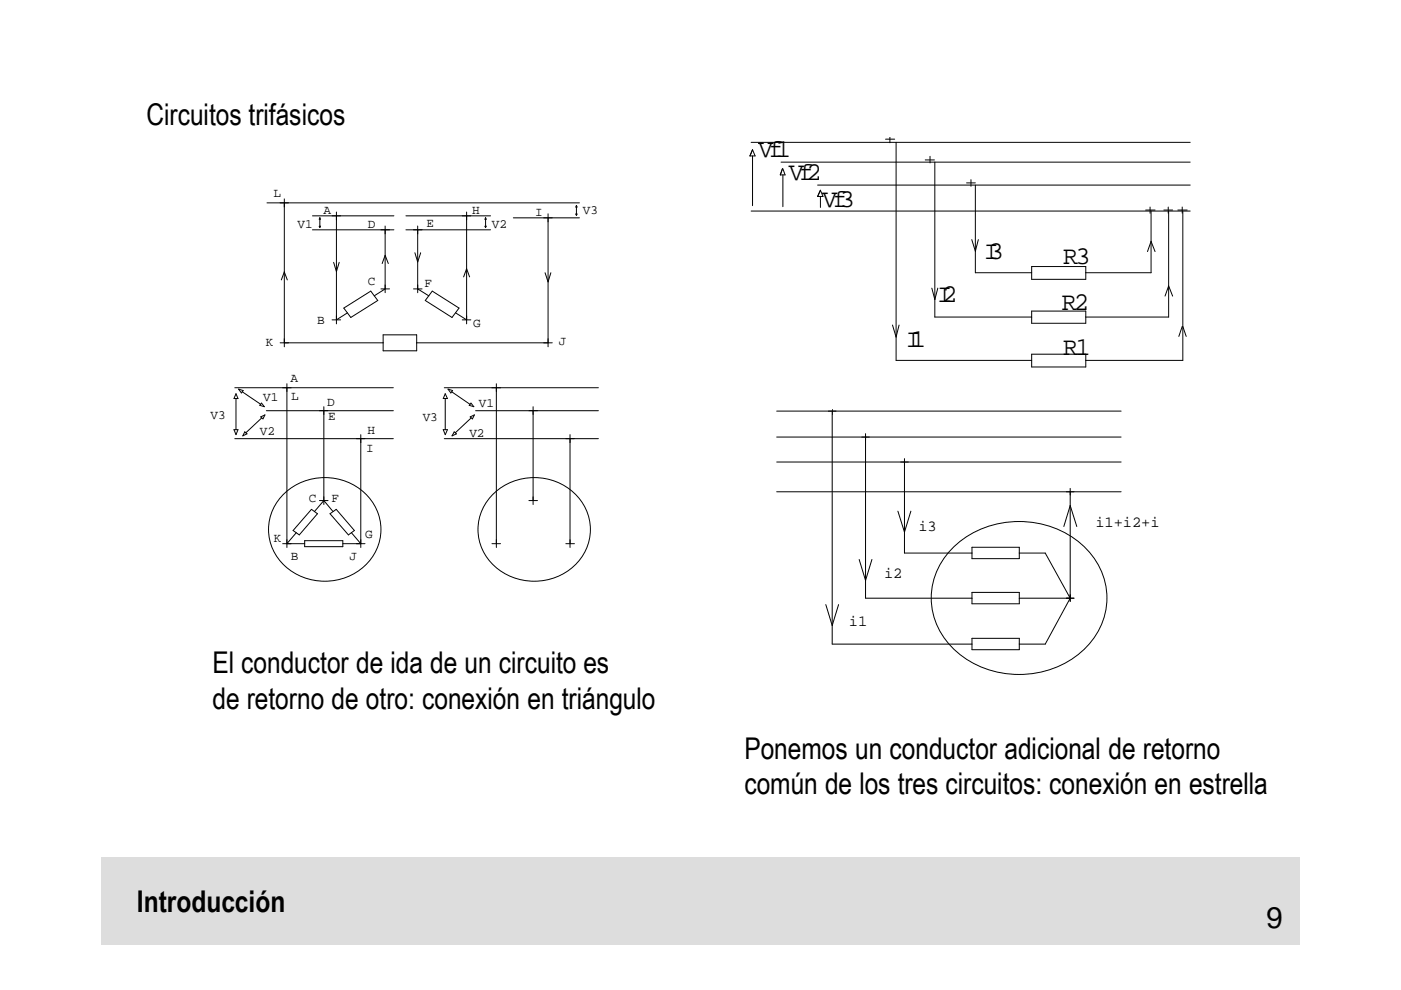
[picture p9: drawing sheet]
<svg xmlns="http://www.w3.org/2000/svg" width="297mm" height="210mm" viewBox="0 0 297 210" stroke-linecap="round" stroke-linejoin="round" font-family="sans-serif">
<path d="M44.7 40h82.7v83.3h-82.7z" fill="none" stroke="#fff" stroke-width=".21"/>
<g fill="none" stroke="#000" stroke-width=".21">
<path d="M56.6 43h66.2M59.6 59.4l.7-1.7 .6 1.7M60.3 42.2v31.3M66.2 45.8h17.3M66.2 48.7h17.3M67.7 48h.2l-.1 .3zM67.8 46.5v1.5M67.8 46.1l.1 .4h-.2zM70.7 55.6l.6 2 .6-2M71.3 45v23.7M81 55.9l.7-1.8 .6 1.8M81.7 47.9v14.2"/>
<path d="M86.1 45.8h17.9M86.1 48.7h17.9M88 53.6l.6 1.9 .6-1.9M88.6 47.9v14.2M98.3 58.7l.6-1.7 .7 1.7M98.9 45v23.7M102.8 48h.3l-.1 .3zM103 46.1l.1 .4h-.3zM103 46.5v1.5M108.8 46.2h14M115.6 57.8l.6 2 .6-2M116.2 45.3v28.2"/>
<path d="M122.1 45.4h.2l-.1 .3zM122.2 43.9v1.5M122.2 43.6l.1 .3h-.2zM59.4 72.7h21.8M70.4 67.8h1.8M72.9 65.3l5.7-3.6 1.5 2-5.7 3.6zM73.7 66.3l-2.4 1.5M80.8 61.3h1.8M81.2 71h7.1v3.4h-7.1zM81.7 61.3l-2.4 1.4M87.7 61.3h1.8M88.3 72.7h28.8"/>
<path d="M88.6 61.3l2.3 1.4M91.6 61.7l5.7 3.6-1.5 2-5.6-3.6zM96.6 66.3l2.3 1.5M98 67.8h1.8M49.6 91.1h.9l-.5 1.1zM49.8 82.2h33.6M49.8 93h33.6M50 84.5v6.6M50 83.5l.5 1h-.9zM50.6 82.5l1 .3-.4 .5zM51.3 83.1l4 2.6M51.9 91.6l.5 .4-.9 .4z"/>
<path d="M55.3 88.4l.9-.4-.5 .8zM55.5 85.5l.5 .7-.9-.3zM55.5 88.6l-3.4 3.2M56.5 87.1h26.9M60.8 81.4v34.7M68.7 86.2v20.8M76.5 92.2v23.9M94 91.1h.9l-.5 1.1zM94.2 82.2h32.7M94.2 93h32.7M94.4 83.5l.5 1h-.9zM94.4 84.5v6.6"/>
<path d="M95 82.5l1 .3-.4 .5zM95.8 83.1l3.8 2.6M96.3 91.6l.5 .4-1 .4zM99.7 88.4l.9-.4-.4 .8zM99.9 85.5l.6 .7-1-.3zM99.9 88.6l-3.4 3.2M100.8 87.1h26.1M105.2 81.4v34.7M113 86.2v20.8M120.9 92.2v23.9M59.9 115.3h4.7M60.4 104.5a12.3 12.3 0 0 1 19.7 4.1 10.8 10.8 0 0 1-7.2 14 12.1 12.1 0 0 1-15.7-7.8 10.4 10.4 0 0 1 3.2-10.3z"/>
<path d="M62.8 112.9l-2 2.4M64.6 114.6h8.1v1.3h-8.1zM66 108l1.3 .9-3.8 4.5-1.4-.9zM66.7 108.5l2-2.4 1.9 2.4M67.7 106.1h1.9M70 108.9l1.3-.9 3.8 4.5-1.2 .9zM72.7 115.3h4.7M74.5 112.9l2 2.4M104.3 115.3h1.8M104.8 104.5a12.3 12.3 0 0 1 19.7 4.1 10.8 10.8 0 0 1-7.2 14 12.1 12.1 0 0 1-15.6-7.8 10.4 10.4 0 0 1 3.1-10.3zM112.1 106.1h1.9M120 115.3h1.8"/>
</g>
<path d="M157.1 29.3h95.2v49.4h-95.2z" fill-rule="evenodd" fill="#fff"/>
<path d="M157.1 78.7v-49.4h95.2v49.4" fill="none" stroke="#fff" stroke-width=".21"/>
<g fill="none" stroke="#000" stroke-width=".21">
<path d="M159.3 30.2h93M159.6 33.1v10.5M159.6 31.7l.5 1.4h-1.1zM165.6 34.4h86.7M165.9 35.8l-.5 1.3h1.1l-.5-1.3M166 37.1v6.7M173.4 39.2h78.9M187.7 29.5h2M188.7 29.1v1.2M190 30.2v46.2h28.7M196.2 33.9h1.9M197.2 33.1v1.4"/>
<path d="M198.2 34.4v32.8h20.5M204.9 38.8h1.9M205.9 38.1v1.4M206.8 39.2v18.6h11.9M159.3 44.7h93M173.9 41.7v2.3M173.9 40.3l.6 1.4h-1.1zM206 50.8l.8 2.5 .6-2.5M218.7 56.5h11.5v2.7h-11.5zM242.9 44.5h2M243.3 53.3l.7-2.1 .9 2.1M243.8 43.9v1.3"/>
<path d="M244 44.7v13.1h-13.8M246.8 44.5h1.8M247.7 43.9v1.3M247.8 44.7v22.5h-17.6M249.7 44.5h2M250.7 43.9v1.3M250.8 44.7v31.7h-20.6M189.2 68.9l.8 2.6 .6-2.6M197.6 61.1l.6 2.4 .6-2.4M218.7 66h11.5v2.5h-11.5zM218.7 75.1h11.5v2.7h-11.5zM247 62.8l.8-2.2 .8 2.2"/>
<path d="M250.7 69.2l-.8 2.1M250.8 69.2l.7 2.1"/>
</g>
<path d="M164.7 87h80.9v56h-80.9z" fill="#fff"/>
<path d="M164.7 86.9h80.9v56.1h-80.9z" fill="none" stroke="#fff" stroke-width=".21"/>
<g fill="none" stroke="#000" stroke-width=".21">
<path d="M164.7 87.2h73M164.7 92.7h73M164.7 98h73M176.4 86.7v49.9h29.7M183.5 91.9v34.9h22.6M191.8 97.2v20.1h14.3M164.7 104.3h73M182.2 118.6l1.3 4.5 1.4-4.5M190.4 108.4l1.4 4.4 1.3-4.4M202.3 115.9a20.4 20.4 0 0 1 28.6 1.1 14.7 14.7 0 0 1-2.3 21.8 20.5 20.5 0 0 1-27.4-2.2 14.6 14.6 0 0 1 1.1-20.7zM206.1 116h10v2.4h-10zM216.1 117.3h5.5l5.3 9.5-5.3 9.8h-5.5"/>
<path d="M225.5 111.6l1.4-4.4 1.4 4.4M226.9 103.5v24M175.1 128.2l1.3 4.4 1.4-4.4M206.1 125.6h10v2.4h-10zM206.1 135.3h10v2.5h-10zM216.1 126.8h11.6"/>
</g>
<path d="M21.5 181.7h254v18.5h-254z" fill-rule="evenodd" fill="#ddd"/>
<g font-size="6.3">
<text x="31" y="26.5">Circuitos trifásicos</text>
<text x="45" y="142.7">El conductor de ida de un circuito es</text>
<text x="45" y="150.3">de retorno de otro: conexión en triángulo</text>
<text x="157.8" y="160.8">Ponemos un conductor adicional de retorno</text>
<text x="157.8" y="168.4">común de los tres circuitos: conexión en estrella</text>
<text x="29" y="193.5">Introducción</text>
<text x="268.5" y="196.8">9</text>
</g>
<g font-size="5.4">
<text x="160.8" y="33.2">Vf1</text>
<text x="167.2" y="38.1">Vf2</text>
<text x="174.3" y="43.8">Vf3</text>
<text x="208.6" y="54.9">I3</text>
<text x="225.4" y="55.9">R3</text>
<text x="198.7" y="64">I2</text>
<text x="225.1" y="65.8">R2</text>
<text x="192.1" y="73.5">I1</text>
<text x="225.4" y="75.4">R1</text>
</g>
<g font-size="3.3">
<text x="194.7" y="112.5">i3</text>
<text x="232.2" y="111.6">i1+i2+i3</text>
<text x="187.4" y="122.6">i2</text>
<text x="180" y="132.6">i1</text>
</g>
<g font-size="2.7">
<text x="58" y="41.8">L</text>
<text x="68.6" y="45.4">A</text>
<text x="100.1" y="45.4">H</text>
<text x="113.5" y="45.8">I</text>
<text x="123.6" y="45.4">V3</text>
<text x="63.1" y="48.3">V1</text>
<text x="78" y="48.3">D</text>
<text x="90.4" y="48.1">E</text>
<text x="104.3" y="48.3">V2</text>
<text x="78" y="60.4">C</text>
<text x="90" y="60.8">F</text>
<text x="67.2" y="68.7">B</text>
<text x="100.3" y="69.3">G</text>
<text x="56.4" y="73.4">K</text>
<text x="118.5" y="73.2">J</text>
<text x="61.6" y="81">A</text>
<text x="44.6" y="88.8">V3</text>
<text x="55.8" y="85">V1</text>
<text x="61.8" y="84.8">L</text>
<text x="69.4" y="86">D</text>
<text x="69.6" y="89">E</text>
<text x="89.6" y="89.2">V3</text>
<text x="101.6" y="86.2">V1</text>
<text x="55.1" y="92.2">V2</text>
<text x="77.6" y="95.8">I</text>
<text x="77.9" y="91.9">H</text>
<text x="99.5" y="92.6">V2</text>
<text x="65.4" y="106.4">C</text>
<text x="70.3" y="106.4">F</text>
<text x="58.1" y="114.9">K</text>
<text x="61.6" y="118.8">B</text>
<text x="74.1" y="118.8">J</text>
<text x="77.4" y="114">G</text>
</g>
</svg>
